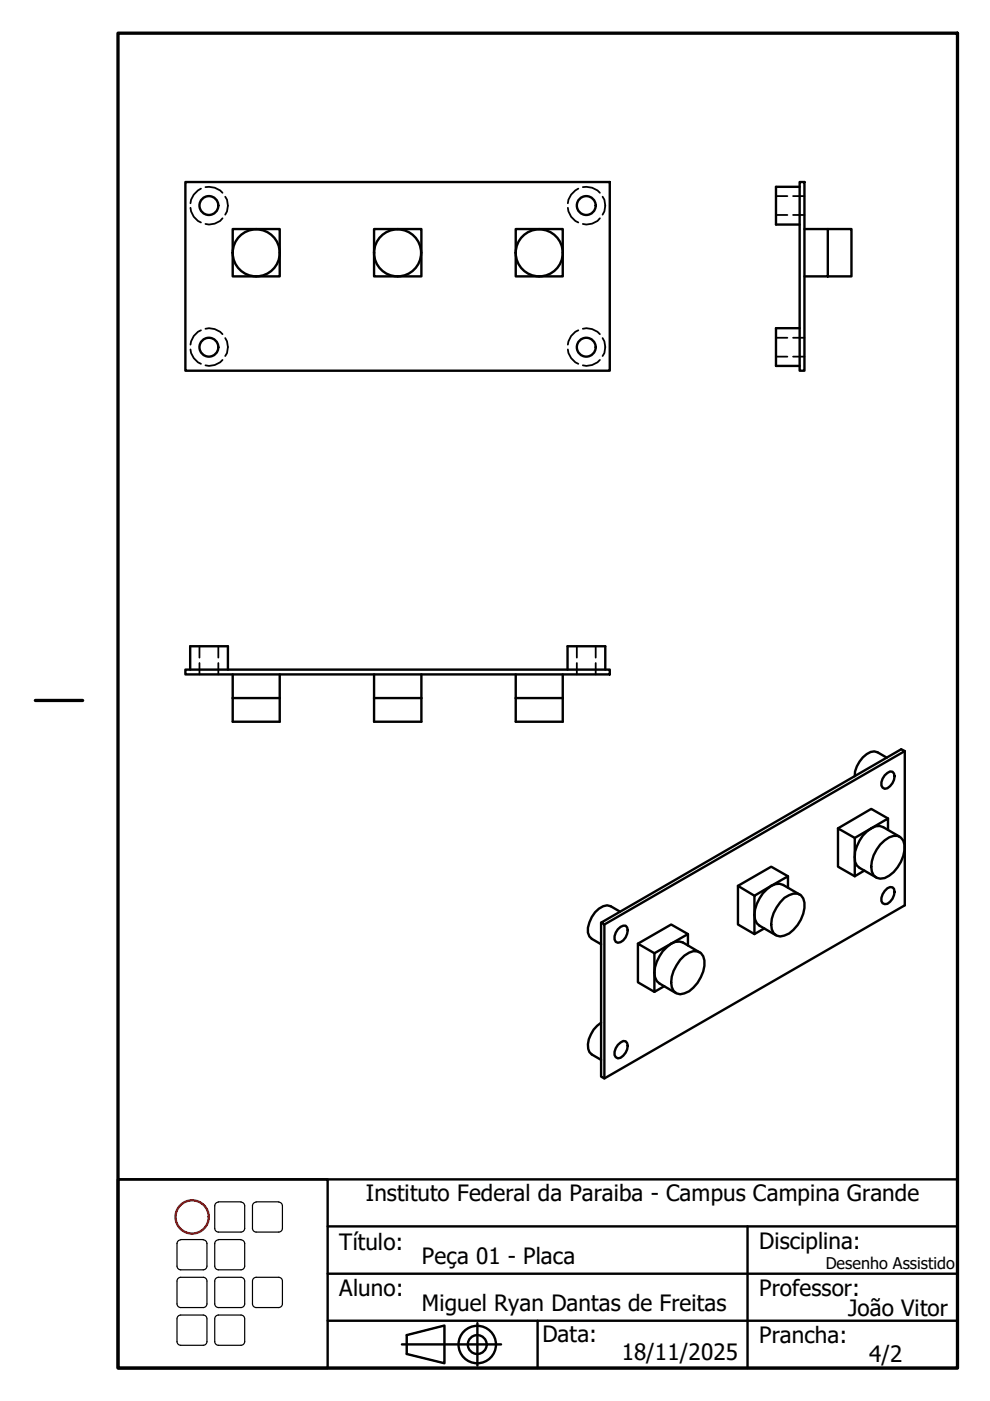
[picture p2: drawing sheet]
<svg xmlns="http://www.w3.org/2000/svg" width="210mm" height="297mm" viewBox="0 0 210 297" stroke-linecap="round" stroke-linejoin="round" font-family="sans-serif">
<!-- layer: Oculto (ISO) -->
<g fill="none" stroke="#000" stroke-width=".38">
<path d="M42.6 40a3.9 3.9 0 0 0-2.2 3.1M43.6 39.7a3.9 3.9 0 0 1 3.6 1.2M122.6 40a3.9 3.9 0 0 0-2.2 3.1M123.6 39.7a3.9 3.9 0 0 1 3.6 1.2M40.4 44.1a3.7 3.7 0 0 0 2.2 3.1M47.2 46.3a3.5 3.5 0 0 1-3.6 1.2M47.8 41.7a3.5 3.5 0 0 1 0 3.8M120.4 44.1a3.7 3.7 0 0 0 2.2 3.1M127.2 46.3a3.5 3.5 0 0 1-3.6 1.2M127.8 41.7a3.5 3.5 0 0 1 0 3.8M164.5 41.6h2.4M164.5 45.6h2.4"/>
<path d="M168.1 41.6h2.5M168.1 45.6h2.5M40.4 74.1a3.7 3.7 0 0 0 2.2 3M42.6 70a3.7 3.7 0 0 0-2.2 3.1M43.6 69.7a3.6 3.6 0 0 1 3.6 1.2M47.2 76.3a3.6 3.6 0 0 1-3.6 1.2M47.8 71.7a3.5 3.5 0 0 1 0 3.8M120.4 74.1a3.7 3.7 0 0 0 2.2 3M122.6 70a3.7 3.7 0 0 0-2.2 3.1M123.6 69.7a3.6 3.6 0 0 1 3.6 1.2M127.2 76.3a3.6 3.6 0 0 1-3.6 1.2M127.8 71.7a3.5 3.5 0 0 1 0 3.8"/>
<path d="M164.5 71.6h2.4M164.5 75.6h2.4M168.1 71.6h2.5M168.1 75.6h2.5M42.3 137v2.4M46.3 137v2.4M122.3 137v2.4M126.3 137v2.4M42.3 140.6v2.4M46.3 140.6v2.4M122.3 140.6v2.4M126.3 140.6v2.4"/>
</g>
<g fill="none" stroke="#000" stroke-width=".51">
<path d="M39.3 38.6h90v40h-90zM169.5 38.6h1.1v40h-1.1zM169.5 39.6h-5v8h5M49.3 48.6h10v10h-10zM79.3 48.6h10v10h-10zM109.3 48.6h10v10h-10zM170.6 58.6h4.9v-10h5v10h-5M170.6 48.6h4.9M169.5 69.6h-5v8h5M39.3 142h90v1h-90zM40.3 142v-5h8v5M49.3 148h10"/>
<path d="M49.3 143v10h10v-10M79.3 148h10M79.3 143v10h10v-10M109.3 148h10M109.3 143v10h10v-10M120.3 142v-5h8v5M191.8 159.2v32.7l-63.7 36.7-.7-.3v-32.7M181.2 177.7l-3.5-2.1v8.2l3.5 2M186.6 179.1a4.3 4.3 0 0 1 3.7-1.9 2.49 2.49 0 0 1 1.5 3.1 7.7 7.7 0 0 1-4.2 5.9 2.12 2.12 0 0 1-2.9-2.4 7.6 7.6 0 0 1 1.9-4.7zM187.6 164.4l1.1-.8h.5a1.81 1.81 0 0 1 0 2.4l-1 1.1-.6 .1-.5-.2a2.14 2.14 0 0 1 .5-2.6zM188 160.6l-1.9-1.1a2.72 2.72 0 0 0-3.2 1.1 5.9 5.9 0 0 0-1.7 4M188.3 175.9v-2.4l-7.1 4.2v8.1l2.1-1.2"/>
<path d="M188.3 173.5l-3.6-2-7 4.1M190.8 177.4l-3.5-2a2.93 2.93 0 0 0-3.5 .9 7.5 7.5 0 0 0-2.5 6.4l.4 .8 .5 .5 3.6 2M128.1 196l63.7-36.8-.7-.3-63.7 36.7 .7 .4v32.6M131 197l.6-.5 .5-.2h.6a1.88 1.88 0 0 1 0 2.4 1.58 1.58 0 0 1-2.1 1 2.22 2.22 0 0 1 .4-2.7zM131.4 193.3l-1.9-1.2a2.97 2.97 0 0 0-3.3 1.3 6.4 6.4 0 0 0-1.5 4.3l.3 .9 .5 .5 1.9 1.1M145.9 198l-3.6-2-7 4.1M160 189.9l-3.5-2.1v8.2l3.5 2M166.3 190.4a2.99 2.99 0 0 1 3.5-.6 3.8 3.8 0 0 1 .5 3.9 7.3 7.3 0 0 1-4 4.7 1.87 1.87 0 0 1-2.7-1.4 7.4 7.4 0 0 1 2.7-6.6zM167.1 188.2v-2.4l-7.1 4.1v8.1l2.1-1.2M167.1 185.8l-3.6-2-7 4M169.5 189.7l-3.4-2.1a2.93 2.93 0 0 0-3.5 .9 7.3 7.3 0 0 0-2.5 6.4l.4 .9 .5 .5 3.5 2M187.6 188.9l.6-.6 .5-.2h.5a1.81 1.81 0 0 1 0 2.4l-1 1.1-.6 .1-.5-.2a2.14 2.14 0 0 1 .5-2.6z"/>
<path d="M127.4 216.8a6.1 6.1 0 0 0-2.7 5.6l.3 .7 .5 .5 1.9 1.1M138.7 202.1l-3.4-2v8.2l3.4 2M144.2 203.5a4 4 0 0 1 3.7-1.8 2.49 2.49 0 0 1 1.5 3.1 7.3 7.3 0 0 1-4.3 5.8 1.87 1.87 0 0 1-2.7-1.3 6.8 6.8 0 0 1 1.8-5.8zM145.9 200.5v-2.5l-7.2 4.1v8.2l2.1-1.2M148.3 201.9l-3.5-2.1a2.99 2.99 0 0 0-3.4 1 7.3 7.3 0 0 0-2.5 6.4l.4 .8 .5 .5 3.5 2.1M131 221.5l1.1-.8 .6 .1a1.81 1.81 0 0 1 0 2.4l-1.1 1.1-.6 .1-.4-.3a2.14 2.14 0 0 1 .4-2.6z"/>
<circle cx="44.3" cy="43.6" r="2"/>
<circle cx="54.3" cy="53.6" r="5"/>
<circle cx="84.3" cy="53.6" r="5"/>
<circle cx="114.3" cy="53.6" r="5"/>
<circle cx="124.3" cy="43.6" r="2"/>
<circle cx="44.3" cy="73.6" r="2"/>
<circle cx="124.3" cy="73.6" r="2"/>
</g>
<!-- layer: Borda (ISO) -->
<path d="M25 7h178v283.1h-178zM7.5 148.5h10" fill="none" stroke="#000" stroke-width=".7"/>
<circle cx="40.7" cy="258" r="3.5" fill="none" stroke="#f00" stroke-width=".51"/>
<g fill="none" stroke="#000" stroke-width=".51">
<path d="M25 250h44.5v40.1h-44.5zM25 250h178v40.1h-178zM69.5 270.1h133.5M69.5 260h133.5M158.5 260v30.1M69.5 280h133.5M85.2 285h21M86.2 283.1l8-2.1v8l-8-1.9zM101.2 280.5v9M114 280v10.1"/>
<circle cx="101.2" cy="285.1" r="4"/>
<circle cx="101.2" cy="285.1" r="2"/>
</g>
<!-- layer: 02_Legenda -->
<g fill="none" stroke="#000" stroke-width=".25">
<path d="M46.3 254.8h4.8M46.3 254.9a.79 .79 0 0 0-.8 .8v4.8M51.1 254.9a.79 .79 0 0 1 .8 .8v4.8M54.3 254.8h4.8M54.3 254.9a.79 .79 0 0 0-.8 .8v4.8M59.1 254.9a.79 .79 0 0 1 .8 .8v4.8M37.5 268.4a.79 .79 0 0 0 .8 .8M37.5 276.4a.79 .79 0 0 0 .8 .8M37.5 271.6v4.9M37.5 279.6v4.9M38.3 270.8h4.8a.79 .79 0 0 1 .8 .8M38.3 278.8h4.8a.79 .79 0 0 1 .8 .8"/>
<path d="M38.3 262.8h4.8M38.3 262.9a.79 .79 0 0 0-.8 .8v4.8M38.3 270.8a.79 .79 0 0 0-.8 .8M38.3 278.8a.79 .79 0 0 0-.8 .8M43.1 262.9a.79 .79 0 0 1 .8 .8v4.8M43.9 271.6v4.9M43.9 279.6v4.9M43.9 268.4a.79 .79 0 0 1-.8 .8h-4.8M43.9 276.4a.79 .79 0 0 1-.8 .8h-4.8M45.5 260.4a.79 .79 0 0 0 .8 .8M45.5 268.4a.79 .79 0 0 0 .8 .8M45.5 276.4a.79 .79 0 0 0 .8 .8"/>
<path d="M45.5 271.6v4.9M45.5 279.6v4.9M46.3 278.8h4.8a.79 .79 0 0 1 .8 .8M46.3 270.8h4.8a.79 .79 0 0 1 .8 .8M46.3 262.8h4.8M46.3 262.9a.79 .79 0 0 0-.8 .8v4.8M46.3 278.8a.79 .79 0 0 0-.8 .8M46.3 270.8a.79 .79 0 0 0-.8 .8M51.1 262.9a.79 .79 0 0 1 .8 .8v4.8M51.9 268.4a.79 .79 0 0 1-.8 .8h-4.8M51.9 260.4a.79 .79 0 0 1-.8 .8h-4.8M51.9 276.4a.79 .79 0 0 1-.8 .8h-4.8"/>
<path d="M51.9 271.6v4.9M51.9 279.6v4.9M53.5 260.4a.79 .79 0 0 0 .8 .8M53.5 276.4a.79 .79 0 0 0 .8 .8M53.5 271.6v4.9M54.3 270.8h4.8a.79 .79 0 0 1 .8 .8M54.3 270.8a.79 .79 0 0 0-.8 .8M59.9 260.4a.79 .79 0 0 1-.8 .8h-4.8M59.9 276.4a.79 .79 0 0 1-.8 .8h-4.8M59.9 271.6v4.9M37.5 284.4a.79 .79 0 0 0 .8 .8M43.9 284.4a.79 .79 0 0 1-.8 .8h-4.8"/>
<path d="M45.5 284.4a.79 .79 0 0 0 .8 .8M51.9 284.4a.79 .79 0 0 1-.8 .8h-4.8M86.2 283.1l8-2.1v8l-8-1.9z"/>
</g>
<g font-size="4.8">
<text x="77.5" y="254.7">Instituto Federal da Paraiba - Campus Campina Grande</text>
<text x="71.9" y="265">Título:</text>
<text x="89.5" y="268">Peça 01 - Placa</text>
<text x="161" y="264.7">Disciplina:</text>
<text x="71.9" y="274.7">Aluno:</text>
<text x="161" y="274.7">Professor:</text>
<text x="89.5" y="278.1">Miguel Ryan Dantas de Freitas</text>
<text x="179.8" y="278.9">João Vitor</text>
<text x="115" y="284.5">Data:</text>
<text x="161" y="284.7">Prancha:</text>
<text x="131.8" y="288.3">18/11/2025</text>
<text x="184.3" y="288.8">4/2</text>
</g>
<text font-size="3.4" x="175.1" y="269">Desenho Assistido</text>
</svg>
